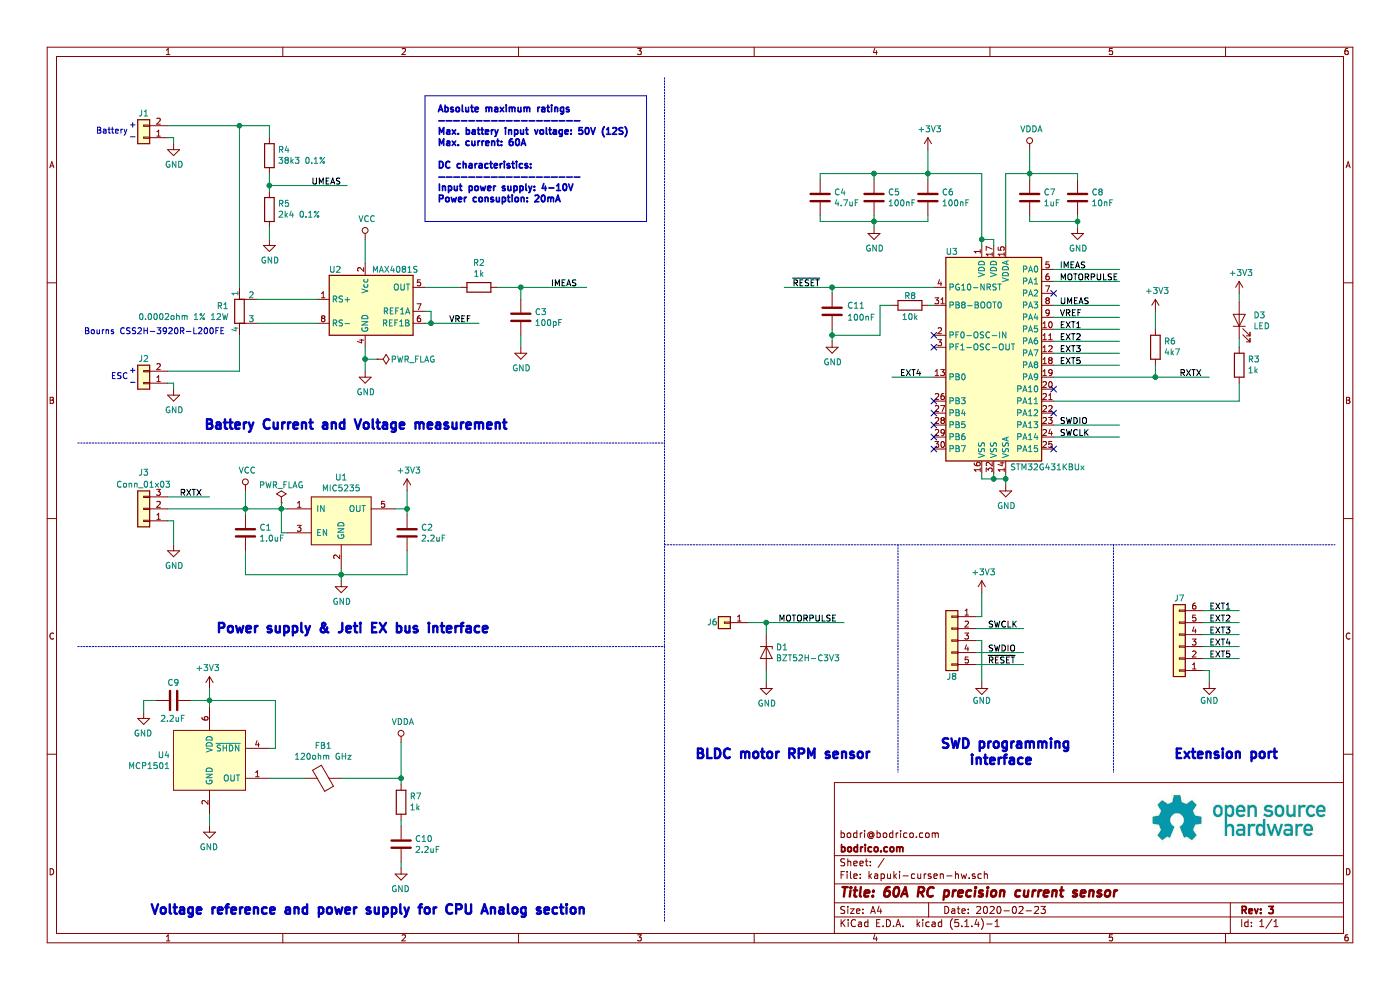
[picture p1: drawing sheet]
EESchema Schematic File Version 4
LIBS:kapuki-cursen-hw-cache
EELAYER 30 0
EELAYER END
$Descr A4 11693 8268
encoding utf-8
Sheet 1 1
Title "60A RC precision current sensor"
Date "2020-02-23"
Rev "3"
Comp "bodrico.com"
Comment1 "bodri@bodrico.com"
Comment2 ""
Comment3 ""
Comment4 ""
$EndDescr
$Comp
L Device:R_Shunt R1
U 1 1
P 2000 2600
F 0 "R1" H 1912 2646 50  0000 R CNN
F 1 "0.0002ohm 1% 12W" H 1912 2555 50  0000 R CNN
F 2 "local:Bourns_ CSS2H" V 1930 2600 50  0001 C CNN
F 3 "~" H 2000 2600 50  0001 C CNN
	1    2000 2600
	1    0    0    -1  
$EndComp
$Comp
L Amplifier_Current:MAX4081S U2
U 1 1
P 3050 2600
F 0 "U2" H 2800 2950 50  0000 C CNN
F 1 "MAX4081S" H 3300 2950 50  0000 C CNN
F 2 "local:uMAX-8" H 3700 1900 50  0001 C CNN
F 3 "http://datasheets.maximintegrated.com/en/ds/MAX4080-MAX4081.pdf" H 3700 1900 50  0001 C CNN
	1    3050 2600
	1    0    0    -1  
$EndComp
Wire Wire Line
	2150 2500 2650 2500
Wire Wire Line
	2150 2700 2650 2700
Wire Wire Line
	3550 2600 3600 2600
Wire Wire Line
	3600 2600 3600 2700
Wire Wire Line
	3600 2700 3550 2700
$Comp
L power:GND #PWR06
U 1 1
P 3050 3100
F 0 "#PWR06" H 3050 2850 50  0001 C CNN
F 1 "GND" H 3055 2927 50  0000 C CNN
F 2 "" H 3050 3100 50  0001 C CNN
F 3 "" H 3050 3100 50  0001 C CNN
	1    3050 3100
	1    0    0    -1  
$EndComp
Wire Wire Line
	3050 3100 3050 3000
$Comp
L Device:R R2
U 1 1
P 4000 2400
F 0 "R2" V 3793 2400 50  0000 C CNN
F 1 "1k" V 3884 2400 50  0000 C CNN
F 2 "Resistor_SMD:R_0402_1005Metric" V 3930 2400 50  0001 C CNN
F 3 "~" H 4000 2400 50  0001 C CNN
	1    4000 2400
	0    1    1    0   
$EndComp
$Comp
L Device:C C3
U 1 1
P 4350 2650
F 0 "C3" H 4465 2696 50  0000 L CNN
F 1 "100pF" H 4465 2605 50  0000 L CNN
F 2 "Capacitor_SMD:C_0402_1005Metric" H 4388 2500 50  0001 C CNN
F 3 "~" H 4350 2650 50  0001 C CNN
	1    4350 2650
	1    0    0    -1  
$EndComp
Wire Wire Line
	4150 2400 4350 2400
Wire Wire Line
	4350 2400 4350 2500
Connection ~ 4350 2400
Wire Wire Line
	4350 2800 4350 2900
$Comp
L power:GND #PWR07
U 1 1
P 4350 2900
F 0 "#PWR07" H 4350 2650 50  0001 C CNN
F 1 "GND" H 4355 2727 50  0000 C CNN
F 2 "" H 4350 2900 50  0001 C CNN
F 3 "" H 4350 2900 50  0001 C CNN
	1    4350 2900
	1    0    0    -1  
$EndComp
$Comp
L power:GND #PWR05
U 1 1
P 2850 4850
F 0 "#PWR05" H 2850 4600 50  0001 C CNN
F 1 "GND" H 2855 4677 50  0000 C CNN
F 2 "" H 2850 4850 50  0001 C CNN
F 3 "" H 2850 4850 50  0001 C CNN
	1    2850 4850
	1    0    0    -1  
$EndComp
Wire Wire Line
	2850 4800 2850 4750
$Comp
L Device:C C2
U 1 1
P 3400 4450
F 0 "C2" H 3515 4496 50  0000 L CNN
F 1 "2.2uF" H 3515 4405 50  0000 L CNN
F 2 "Capacitor_SMD:C_0402_1005Metric" H 3438 4300 50  0001 C CNN
F 3 "~" H 3400 4450 50  0001 C CNN
	1    3400 4450
	1    0    0    -1  
$EndComp
$Comp
L Device:C C1
U 1 1
P 2050 4450
F 0 "C1" H 2165 4496 50  0000 L CNN
F 1 "1.0uF" H 2165 4405 50  0000 L CNN
F 2 "Capacitor_SMD:C_0402_1005Metric" H 2088 4300 50  0001 C CNN
F 3 "~" H 2050 4450 50  0001 C CNN
	1    2050 4450
	1    0    0    -1  
$EndComp
$Comp
L kapuki:MIC5235 U1
U 1 1
P 2850 4350
F 0 "U1" H 2850 4715 50  0000 C CNN
F 1 "MIC5235" H 2850 4624 50  0000 C CNN
F 2 "Package_TO_SOT_SMD:SOT-23-5" H 2850 4350 50  0001 C CNN
F 3 "https://nl.mouser.com/datasheet/2/268/mic5235-778645.pdf" H 2850 4350 50  0001 C CNN
	1    2850 4350
	1    0    0    -1  
$EndComp
Wire Wire Line
	2400 4450 2350 4450
Wire Wire Line
	2350 4450 2350 4250
Wire Wire Line
	2350 4250 2400 4250
Wire Wire Line
	2050 4300 2050 4250
Wire Wire Line
	2050 4250 2350 4250
Connection ~ 2350 4250
Wire Wire Line
	2050 4600 2050 4800
Wire Wire Line
	2050 4800 2850 4800
Connection ~ 2850 4800
Wire Wire Line
	2850 4850 2850 4800
Wire Wire Line
	2850 4800 3400 4800
Wire Wire Line
	3400 4800 3400 4600
Wire Wire Line
	3400 4300 3400 4250
Wire Wire Line
	3400 4250 3300 4250
Wire Wire Line
	1400 3100 2000 3100
Wire Wire Line
	2000 3100 2000 2800
Wire Wire Line
	1400 1050 2000 1050
$Comp
L power:GND #PWR03
U 1 1
P 1450 4550
F 0 "#PWR03" H 1450 4300 50  0001 C CNN
F 1 "GND" H 1455 4377 50  0000 C CNN
F 2 "" H 1450 4550 50  0001 C CNN
F 3 "" H 1450 4550 50  0001 C CNN
	1    1450 4550
	1    0    0    -1  
$EndComp
Wire Wire Line
	1400 4250 2050 4250
Connection ~ 2050 4250
Text Notes 800  1125 0    50   ~ 0
Battery
Text Notes 925  3175 0    50   ~ 0
ESC
$Comp
L Connector_Generic:Conn_01x01 J6
U 1 1
P 6050 5200
F 0 "J6" H 6150 5200 50  0000 C CNN
F 1 "Conn_01x01" H 5968 5066 50  0001 C CNN
F 2 "Connector_PinSocket_2.54mm:PinSocket_1x01_P2.54mm_Vertical" H 6050 5200 50  0001 C CNN
F 3 "~" H 6050 5200 50  0001 C CNN
	1    6050 5200
	-1   0    0    1   
$EndComp
$Comp
L Diode:BZT52Bxx D1
U 1 1
P 6400 5450
F 0 "D1" V 6354 5529 50  0000 L CNN
F 1 "BZT52H-C3V3" V 6445 5529 50  0000 L CNN
F 2 "Diode_SMD:D_SOD-123F" H 6400 5275 50  0001 C CNN
F 3 "https://diotec.com/tl_files/diotec/files/pdf/datasheets/bzt52b2v4.pdf" H 6400 5450 50  0001 C CNN
	1    6400 5450
	0    1    1    0   
$EndComp
$Comp
L power:GND #PWR04
U 1 1
P 6400 5700
F 0 "#PWR04" H 6400 5450 50  0001 C CNN
F 1 "GND" H 6405 5527 50  0000 C CNN
F 2 "" H 6400 5700 50  0001 C CNN
F 3 "" H 6400 5700 50  0001 C CNN
	1    6400 5700
	1    0    0    -1  
$EndComp
Wire Wire Line
	6400 5700 6400 5600
Wire Wire Line
	6400 5300 6400 5200
Wire Wire Line
	6400 5200 6250 5200
$Comp
L power:GND #PWR012
U 1 1
P 8400 4050
F 0 "#PWR012" H 8400 3800 50  0001 C CNN
F 1 "GND" H 8405 3877 50  0000 C CNN
F 2 "" H 8400 4050 50  0001 C CNN
F 3 "" H 8400 4050 50  0001 C CNN
	1    8400 4050
	1    0    0    -1  
$EndComp
Wire Wire Line
	8400 4050 8400 4000
Wire Wire Line
	8400 4000 8300 4000
Wire Wire Line
	8300 4000 8300 3950
Connection ~ 8400 4000
Wire Wire Line
	8400 4000 8400 3950
Wire Wire Line
	8300 4000 8200 4000
Wire Wire Line
	8200 4000 8200 3950
Connection ~ 8300 4000
Wire Wire Line
	8200 2050 8200 2000
Wire Wire Line
	8200 1450 7750 1450
Wire Wire Line
	7750 1450 7750 1500
Wire Wire Line
	7750 1450 7300 1450
Wire Wire Line
	7300 1450 7300 1500
Connection ~ 7750 1450
Wire Wire Line
	7300 1450 6850 1450
Wire Wire Line
	6850 1450 6850 1500
Connection ~ 7300 1450
Wire Wire Line
	6850 1800 6850 1850
Wire Wire Line
	6850 1850 7300 1850
Wire Wire Line
	7300 1850 7300 1800
Wire Wire Line
	7300 1850 7750 1850
Wire Wire Line
	7750 1850 7750 1800
Connection ~ 7300 1850
Wire Wire Line
	8300 2050 8300 2000
Wire Wire Line
	8300 2000 8200 2000
Connection ~ 8200 2000
Wire Wire Line
	8200 2000 8200 1450
$Comp
L power:GND #PWR09
U 1 1
P 7300 1900
F 0 "#PWR09" H 7300 1650 50  0001 C CNN
F 1 "GND" H 7305 1727 50  0000 C CNN
F 2 "" H 7300 1900 50  0001 C CNN
F 3 "" H 7300 1900 50  0001 C CNN
	1    7300 1900
	1    0    0    -1  
$EndComp
Wire Wire Line
	7300 1900 7300 1850
Wire Wire Line
	3600 2700 4000 2700
Connection ~ 3600 2700
Text Label 3750 2700 0    50   ~ 0
VREF
Text Label 1500 4150 0    50   ~ 0
RXTX
$Comp
L Device:Ferrite_Bead FB1
U 1 1
P 2700 6500
F 0 "FB1" V 2426 6500 50  0000 C CNN
F 1 "120ohm GHz" V 2517 6500 50  0000 C CNN
F 2 "Resistor_SMD:R_0402_1005Metric" V 2630 6500 50  0001 C CNN
F 3 "~" H 2700 6500 50  0001 C CNN
	1    2700 6500
	0    -1   1    0   
$EndComp
Text Label 4600 2400 0    50   ~ 0
IMEAS
Text Label 8850 2250 0    50   ~ 0
IMEAS
Text Label 8850 2350 0    50   ~ 0
MOTORPULSE
Text Label 9850 3150 0    50   ~ 0
RXTX
Text Label 8850 3550 0    50   ~ 0
SWDIO
Text Label 8850 3650 0    50   ~ 0
SWCLK
Wire Wire Line
	8800 3650 9350 3650
Wire Wire Line
	8800 2350 9350 2350
Wire Wire Line
	8800 2250 9350 2250
Wire Wire Line
	6400 5200 7050 5200
Connection ~ 6400 5200
Text Label 6500 5200 0    50   ~ 0
MOTORPULSE
$Comp
L Connector_Generic:Conn_01x06 J7
U 1 1
P 9850 5400
F 0 "J7" H 9850 5000 50  0000 C CNN
F 1 "Conn_01x06" H 9768 4966 50  0001 C CNN
F 2 "Connector_PinSocket_2.54mm:PinSocket_1x06_P2.54mm_Vertical" H 9850 5400 50  0001 C CNN
F 3 "~" H 9850 5400 50  0001 C CNN
	1    9850 5400
	-1   0    0    1   
$EndComp
Wire Wire Line
	8800 2650 9350 2650
Text Label 8850 2650 0    50   ~ 0
VREF
Wire Wire Line
	8800 2550 9350 2550
Wire Wire Line
	8800 2750 9350 2750
Wire Wire Line
	8800 2850 9350 2850
Wire Wire Line
	8800 2950 9350 2950
Wire Wire Line
	7800 3150 7450 3150
Wire Wire Line
	8800 3050 9350 3050
Text Label 8850 2550 0    50   ~ 0
UMEAS
Text Label 8850 2750 0    50   ~ 0
EXT1
Text Label 8850 2850 0    50   ~ 0
EXT2
Text Label 8850 2950 0    50   ~ 0
EXT3
Text Label 8850 3050 0    50   ~ 0
EXT5
Text Label 7700 3150 2    50   ~ 0
EXT4
Text Label 10100 5100 0    50   ~ 0
EXT1
Text Label 10100 5200 0    50   ~ 0
EXT2
Text Label 10100 5300 0    50   ~ 0
EXT3
Text Label 10100 5400 0    50   ~ 0
EXT4
Text Label 10100 5500 0    50   ~ 0
EXT5
Wire Wire Line
	10050 5200 10350 5200
Wire Wire Line
	10050 5300 10350 5300
Wire Wire Line
	10050 5400 10350 5400
Wire Wire Line
	10050 5500 10350 5500
NoConn ~ 8800 3450
NoConn ~ 8800 3250
NoConn ~ 7800 2800
NoConn ~ 7800 2900
NoConn ~ 7800 3350
NoConn ~ 7800 3450
NoConn ~ 7800 3550
NoConn ~ 7800 3650
NoConn ~ 7800 3750
Wire Wire Line
	9650 3150 9650 3050
Text Label 8250 5250 0    50   ~ 0
SWCLK
Text Label 8250 5450 0    50   ~ 0
SWDIO
Text Label 8250 5550 0    50   ~ 0
~RESET~
Wire Wire Line
	8150 5250 8550 5250
Wire Wire Line
	8150 5450 8550 5450
$Comp
L power:GND #PWR011
U 1 1
P 8200 5700
F 0 "#PWR011" H 8200 5450 50  0001 C CNN
F 1 "GND" H 8200 5550 50  0000 C CNN
F 2 "" H 8200 5700 50  0001 C CNN
F 3 "" H 8200 5700 50  0001 C CNN
	1    8200 5700
	1    0    0    -1  
$EndComp
$Comp
L power:PWR_FLAG #FLG03
U 1 1
P 3150 3000
F 0 "#FLG03" H 3150 3075 50  0001 C CNN
F 1 "PWR_FLAG" V 3150 3300 50  0000 C CNN
F 2 "" H 3150 3000 50  0001 C CNN
F 3 "~" H 3150 3000 50  0001 C CNN
	1    3150 3000
	0    1    1    0   
$EndComp
$Comp
L Device:R R4
U 1 1
P 2250 1300
F 0 "R4" H 2180 1254 50  0000 R CNN
F 1 "38k3 0.1%" H 2180 1345 50  0000 R CNN
F 2 "Resistor_SMD:R_0402_1005Metric" V 2180 1300 50  0001 C CNN
F 3 "~" H 2250 1300 50  0001 C CNN
	1    2250 1300
	-1   0    0    1   
$EndComp
$Comp
L Device:R R5
U 1 1
P 2250 1750
F 0 "R5" H 2180 1704 50  0000 R CNN
F 1 "2k4 0.1%" H 2180 1795 50  0000 R CNN
F 2 "Resistor_SMD:R_0402_1005Metric" V 2180 1750 50  0001 C CNN
F 3 "~" H 2250 1750 50  0001 C CNN
	1    2250 1750
	-1   0    0    1   
$EndComp
$Comp
L power:GND #PWR014
U 1 1
P 2250 2000
F 0 "#PWR014" H 2250 1750 50  0001 C CNN
F 1 "GND" H 2255 1827 50  0000 C CNN
F 2 "" H 2250 2000 50  0001 C CNN
F 3 "" H 2250 2000 50  0001 C CNN
	1    2250 2000
	1    0    0    -1  
$EndComp
$Comp
L Connector_Generic:Conn_01x02 J1
U 1 1
P 1200 1150
F 0 "J1" H 1200 950 50  0000 C CNN
F 1 "Conn_01x02" H 1118 916 50  0001 C CNN
F 2 "local:XT60" H 1200 1150 50  0001 C CNN
F 3 "~" H 1200 1150 50  0001 C CNN
	1    1200 1150
	-1   0    0    1   
$EndComp
Text Notes 1075 1075 0    50   ~ 0
+
Text Notes 1075 1175 0    50   ~ 0
-
Text Notes 1075 3125 0    50   ~ 0
+
Text Notes 1075 3225 0    50   ~ 0
-
$Comp
L Connector_Generic:Conn_01x02 J2
U 1 1
P 1200 3200
F 0 "J2" H 1200 3000 50  0000 C CNN
F 1 "Conn_01x02" H 1118 2966 50  0001 C CNN
F 2 "local:XT60" H 1200 3200 50  0001 C CNN
F 3 "~" H 1200 3200 50  0001 C CNN
	1    1200 3200
	-1   0    0    1   
$EndComp
$Comp
L power:GND #PWR01
U 1 1
P 1450 1200
F 0 "#PWR01" H 1450 950 50  0001 C CNN
F 1 "GND" H 1455 1027 50  0000 C CNN
F 2 "" H 1450 1200 50  0001 C CNN
F 3 "" H 1450 1200 50  0001 C CNN
	1    1450 1200
	1    0    0    -1  
$EndComp
$Comp
L power:GND #PWR02
U 1 1
P 1450 3250
F 0 "#PWR02" H 1450 3000 50  0001 C CNN
F 1 "GND" H 1455 3077 50  0000 C CNN
F 2 "" H 1450 3250 50  0001 C CNN
F 3 "" H 1450 3250 50  0001 C CNN
	1    1450 3250
	1    0    0    -1  
$EndComp
Wire Wire Line
	1400 3200 1450 3200
Wire Wire Line
	1450 3200 1450 3250
Wire Wire Line
	1400 1150 1450 1150
Wire Wire Line
	1450 1150 1450 1200
$Comp
L Device:LED D3
U 1 1
P 10350 2675
F 0 "D3" V 10389 2558 50  0000 R CNN
F 1 "LED" V 10298 2558 50  0000 R CNN
F 2 "LED_SMD:LED_0402_1005Metric" H 10350 2675 50  0001 C CNN
F 3 "~" H 10350 2675 50  0001 C CNN
	1    10350 2675
	0    -1   -1   0   
$EndComp
$Comp
L Device:R R3
U 1 1
P 10350 3050
F 0 "R3" H 10280 3004 50  0000 R CNN
F 1 "1k" H 10280 3095 50  0000 R CNN
F 2 "Resistor_SMD:R_0402_1005Metric" V 10280 3050 50  0001 C CNN
F 3 "~" H 10350 3050 50  0001 C CNN
	1    10350 3050
	-1   0    0    1   
$EndComp
Wire Wire Line
	10350 2900 10350 2825
$Comp
L kapuki:STM32G431KBUx U3
U 1 1
P 8300 2950
F 0 "U3" H 7950 3800 50  0000 C CNN
F 1 "STM32G431KBUx" H 8750 2000 50  0000 C CNN
F 2 "Package_DFN_QFN:QFN-32-1EP_5x5mm_P0.5mm_EP3.45x3.45mm" H 7900 2050 50  0001 R CNN
F 3 "https://www.st.com/resource/en/datasheet/stm32g431c6.pdf" H 8300 2950 50  0001 C CNN
	1    8300 2950
	1    0    0    -1  
$EndComp
Wire Wire Line
	8800 3550 9350 3550
NoConn ~ 8800 3750
Wire Wire Line
	10350 3200 10350 3350
$Comp
L power:+3V3 #PWR0101
U 1 1
P 3400 4100
F 0 "#PWR0101" H 3400 3950 50  0001 C CNN
F 1 "+3V3" H 3415 4273 50  0000 C CNN
F 2 "" H 3400 4100 50  0001 C CNN
F 3 "" H 3400 4100 50  0001 C CNN
	1    3400 4100
	1    0    0    -1  
$EndComp
Wire Wire Line
	3400 4250 3400 4100
Connection ~ 3400 4250
Wire Wire Line
	4350 2400 4900 2400
Wire Wire Line
	2250 2000 2250 1900
Wire Wire Line
	2250 1600 2250 1550
Wire Wire Line
	2250 1150 2250 1050
Wire Wire Line
	2250 1550 2900 1550
Connection ~ 2250 1550
Wire Wire Line
	2250 1550 2250 1450
Text Label 2600 1550 0    50   ~ 0
UMEAS
$Comp
L power:+3V3 #PWR0102
U 1 1
P 10350 2450
F 0 "#PWR0102" H 10350 2300 50  0001 C CNN
F 1 "+3V3" H 10365 2623 50  0000 C CNN
F 2 "" H 10350 2450 50  0001 C CNN
F 3 "" H 10350 2450 50  0001 C CNN
	1    10350 2450
	1    0    0    -1  
$EndComp
$Comp
L power:+3V3 #PWR0103
U 1 1
P 7750 1250
F 0 "#PWR0103" H 7750 1100 50  0001 C CNN
F 1 "+3V3" H 7765 1423 50  0000 C CNN
F 2 "" H 7750 1250 50  0001 C CNN
F 3 "" H 7750 1250 50  0001 C CNN
	1    7750 1250
	1    0    0    -1  
$EndComp
Wire Wire Line
	10350 2450 10350 2525
Wire Wire Line
	3550 2400 3850 2400
Text Label 6850 2400 2    50   ~ 0
~RESET~
$Comp
L power:VCC #PWR0104
U 1 1
P 2050 4100
F 0 "#PWR0104" H 2050 3950 50  0001 C CNN
F 1 "VCC" H 2065 4273 50  0000 C CNN
F 2 "" H 2050 4100 50  0001 C CNN
F 3 "" H 2050 4100 50  0001 C CNN
	1    2050 4100
	1    0    0    -1  
$EndComp
Wire Wire Line
	2050 4250 2050 4100
$Comp
L power:VCC #PWR0105
U 1 1
P 3050 2000
F 0 "#PWR0105" H 3050 1850 50  0001 C CNN
F 1 "VCC" H 3065 2173 50  0000 C CNN
F 2 "" H 3050 2000 50  0001 C CNN
F 3 "" H 3050 2000 50  0001 C CNN
	1    3050 2000
	1    0    0    -1  
$EndComp
Wire Wire Line
	3050 2000 3050 2200
Connection ~ 3050 3000
Wire Wire Line
	3050 2900 3050 3000
Wire Wire Line
	3150 3000 3050 3000
Wire Wire Line
	2000 1050 2000 2400
Wire Wire Line
	2000 1050 2250 1050
Connection ~ 2000 1050
$Comp
L Connector_Generic:Conn_01x05 J8
U 1 1
P 7950 5350
F 0 "J8" H 7950 5050 50  0000 C CNN
F 1 "Conn_01x05" H 7868 5016 50  0001 C CNN
F 2 "Connector_JST:JST_SH_BM05B-SRSS-TB_1x05-1MP_P1.00mm_Vertical" H 7950 5350 50  0001 C CNN
F 3 "~" H 7950 5350 50  0001 C CNN
	1    7950 5350
	-1   0    0    -1  
$EndComp
Wire Wire Line
	7750 1250 7750 1450
$Comp
L Device:C C6
U 1 1
P 7750 1650
F 0 "C6" H 7865 1696 50  0000 L CNN
F 1 "100nF" H 7865 1605 50  0000 L CNN
F 2 "Capacitor_SMD:C_0402_1005Metric" H 7788 1500 50  0001 C CNN
F 3 "~" H 7750 1650 50  0001 C CNN
	1    7750 1650
	1    0    0    -1  
$EndComp
$Comp
L Device:C C5
U 1 1
P 7300 1650
F 0 "C5" H 7415 1696 50  0000 L CNN
F 1 "100nF" H 7415 1605 50  0000 L CNN
F 2 "Capacitor_SMD:C_0402_1005Metric" H 7338 1500 50  0001 C CNN
F 3 "~" H 7300 1650 50  0001 C CNN
	1    7300 1650
	1    0    0    -1  
$EndComp
$Comp
L Device:C C4
U 1 1
P 6850 1650
F 0 "C4" H 6965 1696 50  0000 L CNN
F 1 "4.7uF" H 6965 1605 50  0000 L CNN
F 2 "Capacitor_SMD:C_0402_1005Metric" H 6888 1500 50  0001 C CNN
F 3 "~" H 6850 1650 50  0001 C CNN
	1    6850 1650
	1    0    0    -1  
$EndComp
$Comp
L power:PWR_FLAG #FLG0101
U 1 1
P 2350 4200
F 0 "#FLG0101" H 2350 4275 50  0001 C CNN
F 1 "PWR_FLAG" H 2350 4350 50  0000 C CNN
F 2 "" H 2350 4200 50  0001 C CNN
F 3 "~" H 2350 4200 50  0001 C CNN
	1    2350 4200
	1    0    0    -1  
$EndComp
Wire Wire Line
	2350 4250 2350 4200
$Comp
L power:GND #PWR010
U 1 1
P 1750 6900
F 0 "#PWR010" H 1750 6650 50  0001 C CNN
F 1 "GND" H 1755 6727 50  0000 C CNN
F 2 "" H 1750 6900 50  0001 C CNN
F 3 "" H 1750 6900 50  0001 C CNN
	1    1750 6900
	-1   0    0    -1  
$EndComp
$Comp
L power:+3V3 #PWR08
U 1 1
P 1750 5750
F 0 "#PWR08" H 1750 5600 50  0001 C CNN
F 1 "+3V3" H 1765 5923 50  0000 C CNN
F 2 "" H 1750 5750 50  0001 C CNN
F 3 "" H 1750 5750 50  0001 C CNN
	1    1750 5750
	-1   0    0    -1  
$EndComp
Wire Wire Line
	1750 5900 1750 5850
Wire Wire Line
	1750 6900 1750 6800
$Comp
L Device:C C9
U 1 1
P 1450 5850
F 0 "C9" V 1300 5800 50  0000 L CNN
F 1 "2.2uF" V 1600 5750 50  0000 L CNN
F 2 "Capacitor_SMD:C_0402_1005Metric" H 1488 5700 50  0001 C CNN
F 3 "~" H 1450 5850 50  0001 C CNN
	1    1450 5850
	0    -1   1    0   
$EndComp
$Comp
L power:GND #PWR015
U 1 1
P 1200 5950
F 0 "#PWR015" H 1200 5700 50  0001 C CNN
F 1 "GND" H 1205 5777 50  0000 C CNN
F 2 "" H 1200 5950 50  0001 C CNN
F 3 "" H 1200 5950 50  0001 C CNN
	1    1200 5950
	-1   0    0    -1  
$EndComp
Wire Wire Line
	1750 5850 1600 5850
Connection ~ 1750 5850
Wire Wire Line
	1750 5850 1750 5750
Wire Wire Line
	1300 5850 1200 5850
Wire Wire Line
	1200 5850 1200 5950
Wire Wire Line
	2250 6250 2300 6250
Wire Wire Line
	2300 6250 2300 5850
Wire Wire Line
	2300 5850 1750 5850
Wire Wire Line
	2250 6500 2550 6500
NoConn ~ 8800 2450
Wire Wire Line
	8150 5550 8550 5550
$Comp
L kapuki:MCP1501 U4
U 1 1
P 1750 6350
F 0 "U4" H 1422 6396 50  0000 R CNN
F 1 "MCP1501" H 1422 6305 50  0000 R CNN
F 2 "Package_TO_SOT_SMD:SOT-23-6" H 2350 6050 50  0001 C CNN
F 3 "http://ww1.microchip.com/downloads/en/DeviceDoc/20005474E.pdf" H 1750 6350 50  0001 C CNN
	1    1750 6350
	1    0    0    -1  
$EndComp
$Comp
L Device:R R6
U 1 1
P 9650 2900
F 0 "R6" H 9580 2854 50  0000 R CNN
F 1 "4k7" H 9580 2945 50  0000 R CNN
F 2 "Resistor_SMD:R_0402_1005Metric" V 9580 2900 50  0001 C CNN
F 3 "~" H 9650 2900 50  0001 C CNN
	1    9650 2900
	-1   0    0    1   
$EndComp
$Comp
L power:+3V3 #PWR0106
U 1 1
P 9650 2600
F 0 "#PWR0106" H 9650 2450 50  0001 C CNN
F 1 "+3V3" H 9665 2773 50  0000 C CNN
F 2 "" H 9650 2600 50  0001 C CNN
F 3 "" H 9650 2600 50  0001 C CNN
	1    9650 2600
	1    0    0    -1  
$EndComp
Wire Wire Line
	9650 2600 9650 2750
Wire Wire Line
	8800 3350 10350 3350
Wire Wire Line
	8400 2050 8400 1450
$Comp
L Device:C C8
U 1 1
P 9000 1650
F 0 "C8" H 9115 1696 50  0000 L CNN
F 1 "10nF" H 9115 1605 50  0000 L CNN
F 2 "Capacitor_SMD:C_0402_1005Metric" H 9038 1500 50  0001 C CNN
F 3 "~" H 9000 1650 50  0001 C CNN
	1    9000 1650
	1    0    0    -1  
$EndComp
Wire Wire Line
	8600 1850 9000 1850
Wire Wire Line
	9000 1850 9000 1800
$Comp
L power:GND #PWR013
U 1 1
P 9000 1900
F 0 "#PWR013" H 9000 1650 50  0001 C CNN
F 1 "GND" H 9005 1727 50  0000 C CNN
F 2 "" H 9000 1900 50  0001 C CNN
F 3 "" H 9000 1900 50  0001 C CNN
	1    9000 1900
	1    0    0    -1  
$EndComp
Wire Wire Line
	9000 1900 9000 1850
Connection ~ 9000 1850
Wire Wire Line
	8400 1450 8600 1450
Connection ~ 8600 1450
Wire Wire Line
	8600 1450 8600 1500
Wire Wire Line
	9000 1450 8600 1450
Wire Wire Line
	9000 1500 9000 1450
Wire Wire Line
	8600 1800 8600 1850
$Comp
L Device:C C7
U 1 1
P 8600 1650
F 0 "C7" H 8715 1696 50  0000 L CNN
F 1 "1uF" H 8715 1605 50  0000 L CNN
F 2 "Capacitor_SMD:C_0402_1005Metric" H 8638 1500 50  0001 C CNN
F 3 "~" H 8600 1650 50  0001 C CNN
	1    8600 1650
	1    0    0    -1  
$EndComp
Wire Wire Line
	2850 6500 3350 6500
Wire Wire Line
	3350 6500 3350 6200
$Comp
L power:VDDA #PWR0107
U 1 1
P 3350 6200
F 0 "#PWR0107" H 3350 6050 50  0001 C CNN
F 1 "VDDA" H 3365 6373 50  0000 C CNN
F 2 "" H 3350 6200 50  0001 C CNN
F 3 "" H 3350 6200 50  0001 C CNN
	1    3350 6200
	1    0    0    -1  
$EndComp
$Comp
L power:VDDA #PWR0108
U 1 1
P 8600 1250
F 0 "#PWR0108" H 8600 1100 50  0001 C CNN
F 1 "VDDA" H 8615 1423 50  0000 C CNN
F 2 "" H 8600 1250 50  0001 C CNN
F 3 "" H 8600 1250 50  0001 C CNN
	1    8600 1250
	1    0    0    -1  
$EndComp
Wire Wire Line
	8600 1250 8600 1450
$Comp
L Device:R R7
U 1 1
P 3350 6700
F 0 "R7" H 3280 6654 50  0000 R CNN
F 1 "1k" H 3280 6745 50  0000 R CNN
F 2 "Resistor_SMD:R_0402_1005Metric" V 3280 6700 50  0001 C CNN
F 3 "~" H 3350 6700 50  0001 C CNN
	1    3350 6700
	-1   0    0    1   
$EndComp
$Comp
L Device:C C10
U 1 1
P 3350 7050
F 0 "C10" H 3465 7096 50  0000 L CNN
F 1 "2.2uF" H 3465 7005 50  0000 L CNN
F 2 "Capacitor_SMD:C_0402_1005Metric" H 3388 6900 50  0001 C CNN
F 3 "~" H 3350 7050 50  0001 C CNN
	1    3350 7050
	1    0    0    -1  
$EndComp
$Comp
L power:GND #PWR016
U 1 1
P 3350 7250
F 0 "#PWR016" H 3350 7000 50  0001 C CNN
F 1 "GND" H 3355 7077 50  0000 C CNN
F 2 "" H 3350 7250 50  0001 C CNN
F 3 "" H 3350 7250 50  0001 C CNN
	1    3350 7250
	-1   0    0    -1  
$EndComp
Wire Wire Line
	3350 7250 3350 7200
Wire Wire Line
	3350 6900 3350 6850
Wire Wire Line
	3350 6550 3350 6500
Connection ~ 3350 6500
Text Notes 1250 7650 0    79   ~ 16
Voltage reference and power supply for CPU Analog section
Wire Notes Line
	650  5400 5550 5400
Wire Notes Line
	5550 650  5550 7700
Wire Notes Line
	650  3700 5550 3700
Wire Notes Line
	5550 4550 11150 4550
Wire Notes Line
	7500 4550 7500 6450
Wire Notes Line
	9300 4550 9300 6450
Text Notes 7850 6400 0    79   ~ 16
SWD programming\n    interface
Text Notes 9800 6350 0    79   ~ 16
Extension port
Text Notes 5800 6350 0    79   ~ 16
BLDC motor RPM sensor
Text Notes 3650 1700 0    55   ~ 11
Absolute maximum ratings\n———————————————————\nMax. battery input voltage: 50V (12S)\nMax. current: 60A\n\nDC characteristics:\n———————————————————\nInput power supply: 4-10V\nPower consuption: 20mA
Wire Notes Line style solid
	3550 800  5400 800 
Wire Notes Line style solid
	5400 800  5400 1850
Wire Notes Line style solid
	5400 1850 3550 1850
Wire Notes Line style solid
	3550 1850 3550 800 
$Comp
L Device:C C11
U 1 1
P 6950 2600
F 0 "C11" H 7075 2650 50  0000 L CNN
F 1 "100nF" H 7075 2550 50  0000 L CNN
F 2 "Capacitor_SMD:C_0402_1005Metric" H 6988 2450 50  0001 C CNN
F 3 "~" H 6950 2600 50  0001 C CNN
	1    6950 2600
	1    0    0    -1  
$EndComp
$Comp
L power:GND #PWR017
U 1 1
P 6950 2850
F 0 "#PWR017" H 6950 2600 50  0001 C CNN
F 1 "GND" H 6955 2677 50  0000 C CNN
F 2 "" H 6950 2850 50  0001 C CNN
F 3 "" H 6950 2850 50  0001 C CNN
	1    6950 2850
	1    0    0    -1  
$EndComp
Wire Wire Line
	6950 2450 6950 2400
Wire Wire Line
	6950 2400 6550 2400
Connection ~ 6950 2400
$Comp
L Device:R R8
U 1 1
P 7600 2550
F 0 "R8" V 7675 2600 50  0000 R CNN
F 1 "10k" V 7500 2620 50  0000 R CNN
F 2 "Resistor_SMD:R_0402_1005Metric" V 7530 2550 50  0001 C CNN
F 3 "~" H 7600 2550 50  0001 C CNN
	1    7600 2550
	0    -1   -1   0   
$EndComp
Wire Wire Line
	6950 2850 6950 2800
Wire Wire Line
	6950 2400 7800 2400
Wire Wire Line
	7750 2550 7800 2550
Wire Wire Line
	7450 2550 7350 2550
Wire Wire Line
	7350 2550 7350 2800
Wire Wire Line
	7350 2800 6950 2800
Connection ~ 6950 2800
Wire Wire Line
	6950 2800 6950 2750
Text Notes 1700 3600 0    79   ~ 16
Battery Current and Voltage measurement
Text Notes 1800 5300 0    79   ~ 16
Power supply & Jeti EX bus interface
Text Notes 700  2800 0    50   ~ 0
Bourns CSS2H-3920R-L200FE
Wire Wire Line
	8150 5350 8200 5350
Wire Wire Line
	8200 5350 8200 5700
Wire Wire Line
	8800 3150 9650 3150
Wire Wire Line
	9650 3150 10100 3150
Connection ~ 9650 3150
Wire Wire Line
	10050 5100 10350 5100
$Comp
L power:GND #PWR0109
U 1 1
P 10100 5700
F 0 "#PWR0109" H 10100 5450 50  0001 C CNN
F 1 "GND" H 10100 5550 50  0000 C CNN
F 2 "" H 10100 5700 50  0001 C CNN
F 3 "" H 10100 5700 50  0001 C CNN
	1    10100 5700
	1    0    0    -1  
$EndComp
Wire Wire Line
	10100 5700 10100 5600
Wire Wire Line
	10100 5600 10050 5600
$Comp
L power:+3V3 #PWR0110
U 1 1
P 8200 4950
F 0 "#PWR0110" H 8200 4800 50  0001 C CNN
F 1 "+3V3" H 8215 5123 50  0000 C CNN
F 2 "" H 8200 4950 50  0001 C CNN
F 3 "" H 8200 4950 50  0001 C CNN
	1    8200 4950
	1    0    0    -1  
$EndComp
Wire Wire Line
	8150 5150 8200 5150
Wire Wire Line
	8200 5150 8200 4950
$Comp
L Connector_Generic:Conn_01x03 J3
U 1 1
P 1200 4250
F 0 "J3" H 1200 3950 50  0000 C CNN
F 1 "Conn_01x03" H 1200 4050 50  0000 C CNN
F 2 "Connector_PinHeader_2.54mm:PinHeader_1x03_P2.54mm_Vertical" H 1200 4250 50  0001 C CNN
F 3 "~" H 1200 4250 50  0001 C CNN
	1    1200 4250
	-1   0    0    1   
$EndComp
Wire Wire Line
	1400 4150 1750 4150
Wire Wire Line
	1400 4350 1450 4350
Wire Wire Line
	1450 4350 1450 4550
$EndSCHEMATC
